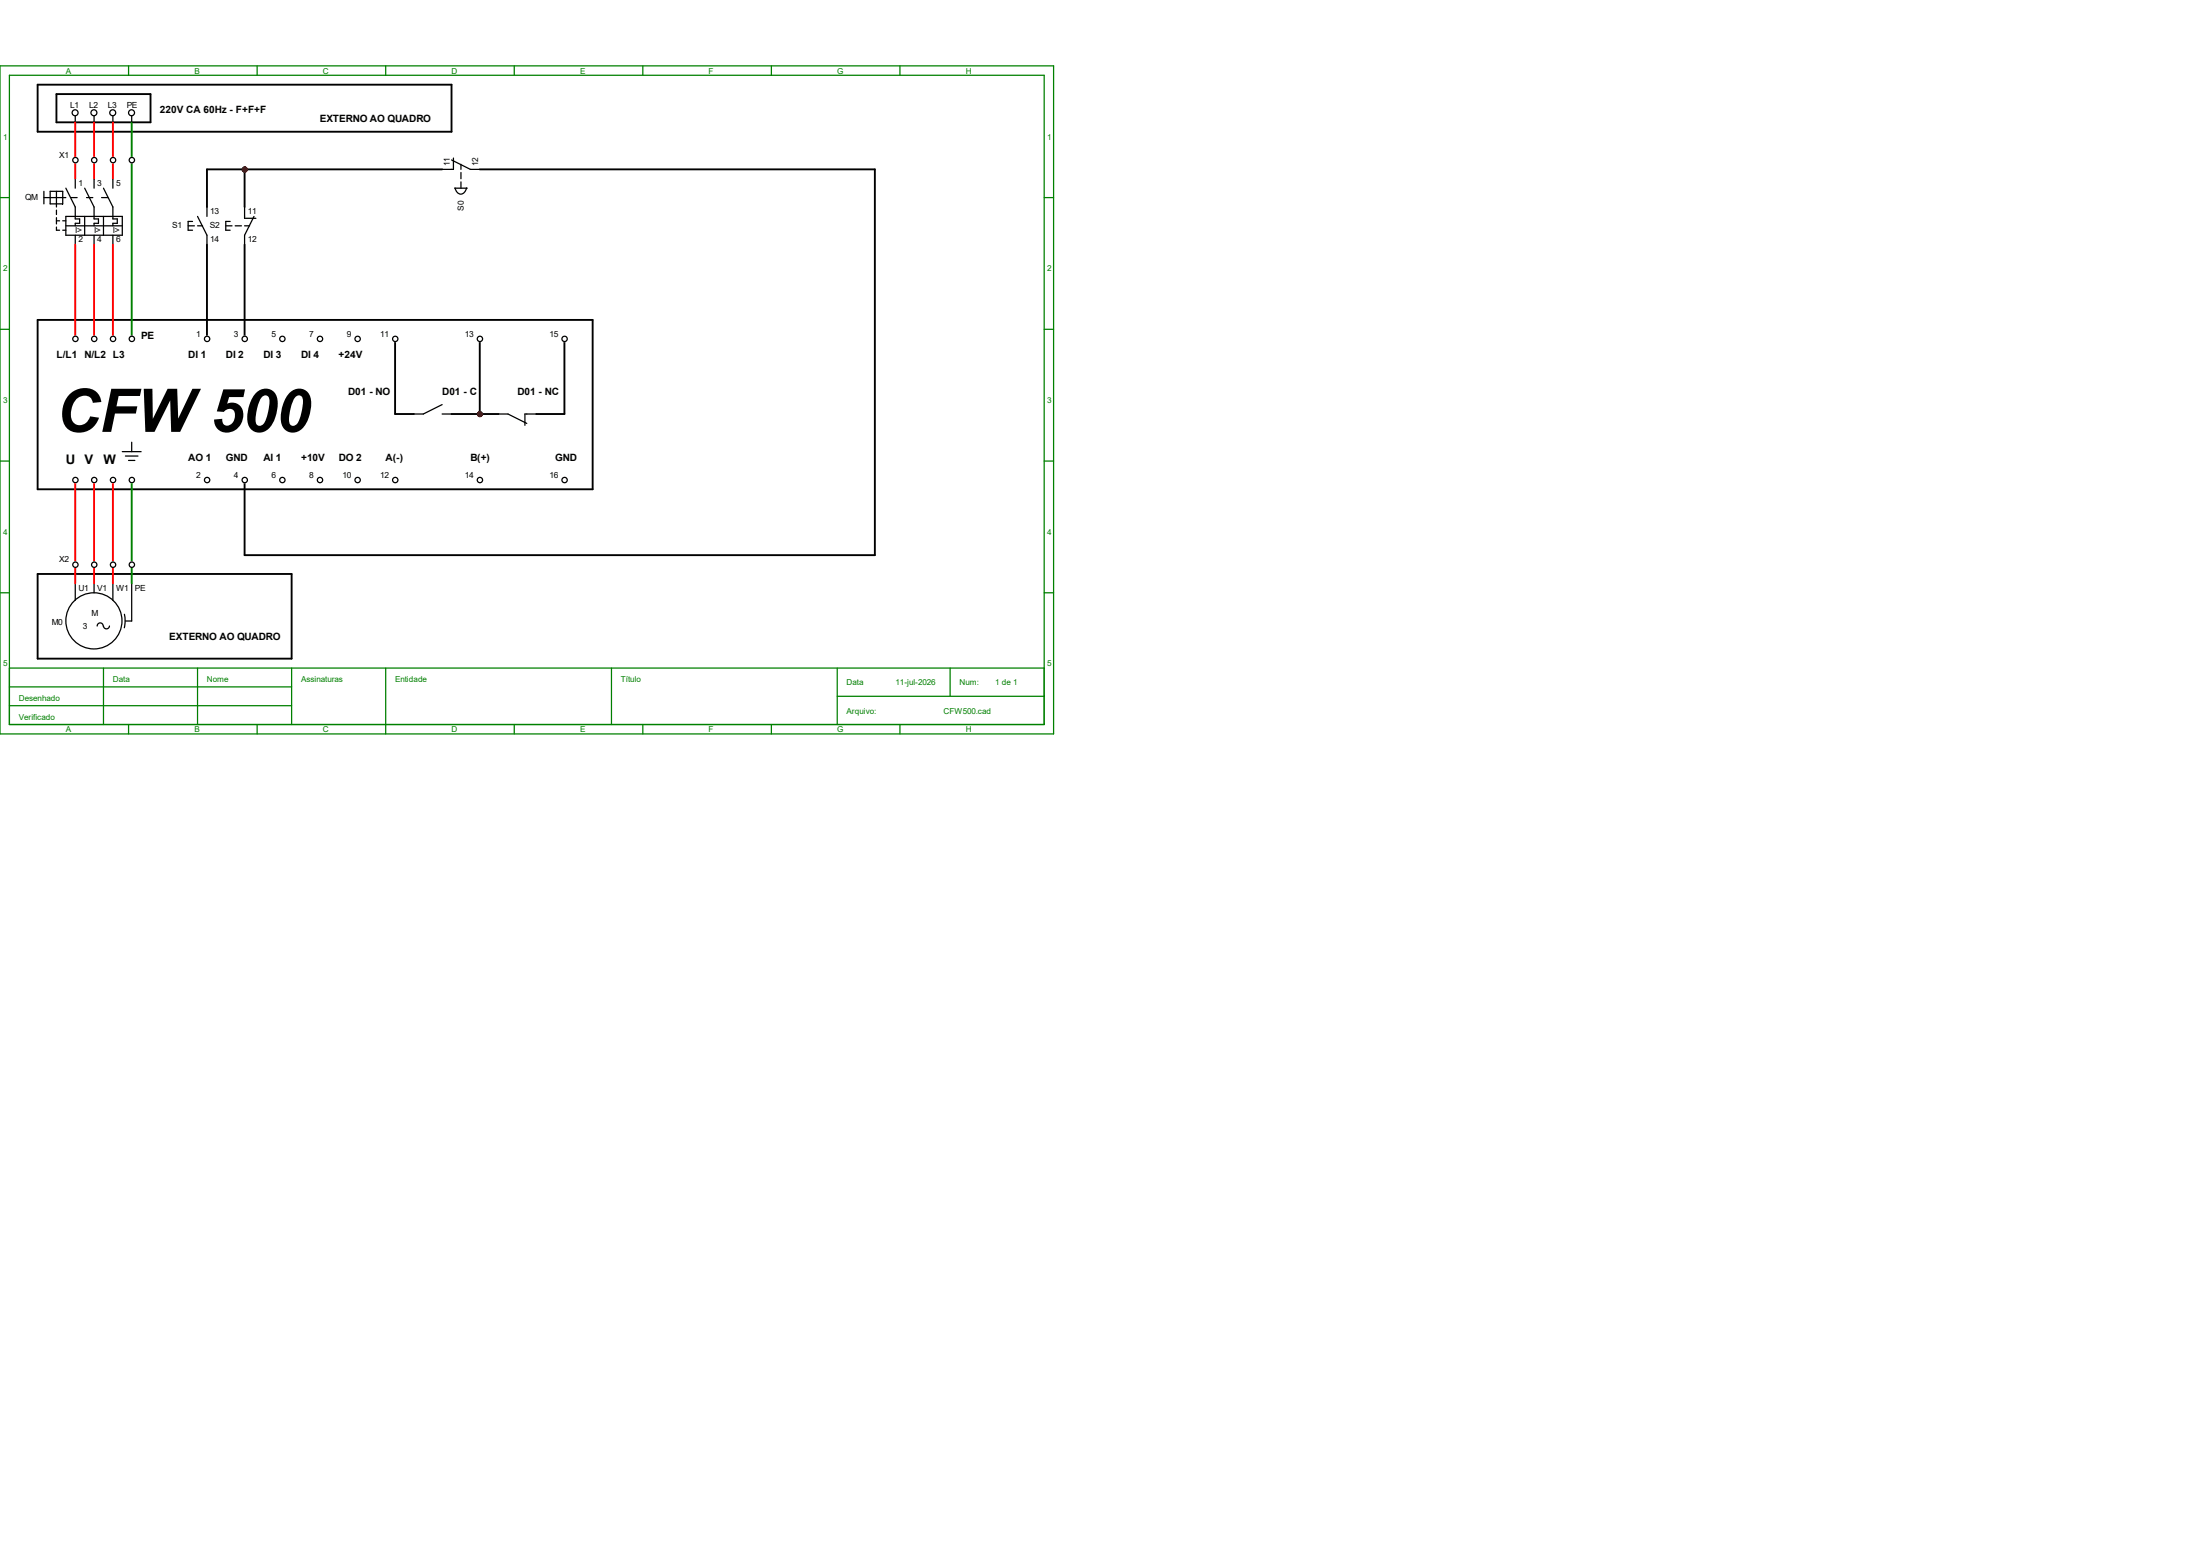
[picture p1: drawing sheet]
<svg xmlns="http://www.w3.org/2000/svg" width="297mm" height="210mm" viewBox="0 0 297 210" stroke-linecap="round" stroke-linejoin="round" font-family="sans-serif">
<g fill="none" stroke="#008000" stroke-width=".17">
<path d="M0 8.9h142.2v90.2h-142.2zM1.3 10.2h139.7v87.6h-139.7zM17.4 8.9v1.3M34.7 8.9v1.3M52.1 8.9v1.3M69.4 8.9v1.3M86.8 8.9v1.3M104.1 8.9v1.3M121.5 8.9v1.3M0 26.7h1.3M141 26.7h1.2M0 44.4h1.3"/>
<path d="M141 44.4h1.2M0 62.2h1.3M141 62.2h1.2M0 80h1.3M1.3 90.2h139.7M1.3 92.7h38.1M1.3 95.2h38.1M14 90.2v7.6M17.4 97.8v1.3M26.7 90.2v7.6M34.7 97.8v1.3M39.4 90.2v7.6"/>
<path d="M52.1 90.2v8.9M69.4 97.8v1.3M82.5 90.2v7.6M86.8 97.8v1.3M104.1 97.8v1.3M113 94h28M113 90.2v7.6M121.5 97.8v1.3M128.3 90.2v3.8M141 80h1.2"/>
</g>
<g fill="none" stroke="#000" stroke-width=".17">
<path d="M10.2 15.7v.8M12.7 15.7v.8M15.2 15.7v.8M17.8 15.7v.8M5.9 25.8v1.7M5.9 26.7h3M6.8 25.8h1.7v1.7h-1.7zM7.6 25.8v2.1M7.6 28.4v.6M7.6 29.4v.8M7.6 30.6v.5h.4M7.6 29.8h.4"/>
<path d="M8.5 29.8h.4M8.5 31.1h.4M8.9 25.4l1.3 2.5v1.6h.6v.6h-.6v.4M8.9 29.2h7.6v2.5h-7.6zM8.9 30.5h7.6M9.6 26.7h.8M10.2 24.1v1.3M10.2 31.7v1.3M11.4 25.4l1.3 2.5v1.6h.6v.6h-.6v.4M11.4 29.2v2.5M11.7 26.7h.8M12.7 24.1v1.3"/>
<path d="M12.7 31.7v1.3M13.7 26.7h.9M14 25.4l1.2 2.5v1.6h.6v.6h-.6v.4M14 29.2v2.5M15.2 24.1v1.3M15.2 31.7v1.3M59.7 54.6l-2.6 1.3h-1.2M59.7 55.9h1.3M67.3 55.9h1.3l2.5 1.2M72.4 55.9h-1.5v1.5M10.2 78.7v2.3M12.7 78.7v1.3"/>
<path d="M15.2 78.7v2.3M17.8 78.7v5.1h-.9M13.9 84.5a.4 .4 0 0 0-.4-.4 .4 .4 0 0 0-.4 .4M14.8 84.5a.4 .4 0 0 1-.4 .4 .4 .4 0 0 1-.4-.4M16.8 82.9l.1 .9-.1 .9"/>
<circle cx="10.1" cy="15.2" r=".4"/>
<circle cx="12.7" cy="15.2" r=".4"/>
<circle cx="15.2" cy="15.2" r=".4"/>
<circle cx="17.8" cy="15.2" r=".4"/>
<circle cx="12.7" cy="83.8" r="3.8"/>
</g>
<circle cx="64.8" cy="55.9" r=".28" fill="#f00" stroke="#800000" stroke-width=".17"/>
<path d="M5.1 11.4h55.9v6.4h-55.9zM7.6 12.7h12.7v3.8h-12.7zM5.1 43.2h74.9v22.8h-74.9zM5.1 77.5h34.3v11.4h-34.3z" fill="none" stroke="#000" stroke-width=".25"/>
<g fill="none" stroke="#000" stroke-width=".17">
<path d="M25.4 30.5h.8M26 29.9h-.6v1.2h.6M26.7 29.2l1.2 2.5v1.3M26.7 30.5h.6M27.9 27.9v1.3M30.5 30.5h.8M31.1 29.9h-.6v1.2h.6M31.7 30.5h.9M33 30.5h.7M33 27.9v1.6h1.5M34.3 29.2l-1.3 2.5v1.3M61 21.6l2.5 1.3h1.3"/>
<path d="M61.2 21.3v1.6h-1.5M61.4 25.4h1.7M62.2 22.2v.7M62.2 23.3v.8M62.2 24.6v.8M63 25.4a.78 .78 0 0 1-.8 .8 .78 .78 0 0 1-.8-.8M17.8 59.7v1.3M16.5 61h2.5M16.9 61.6h1.7M17.4 62.1h.8"/>
</g>
<g fill="#f00" stroke="#800000" stroke-width=".25">
<circle cx="33" cy="22.9" r=".28"/>
<circle cx="64.8" cy="55.9" r=".28"/>
</g>
<path d="M10.2 16.5v7.6M12.7 16.5v7.6M15.2 16.5v7.6M10.2 33v12.7M12.7 33v12.7M15.2 33v12.7M10.2 64.8v13.9M12.7 64.8v13.9M15.2 64.8v13.9" fill="none" stroke="#f00" stroke-width=".25"/>
<path d="M27.9 33v12.7M33 22.9v5M33 33v12.7M59.7 22.9h-31.8v5M64.8 22.9h53.3v52h-85.1v-10.1M53.3 45.7v10.2h2.6M61 55.9h6.3M64.8 45.7v10.2M76.2 45.7v10.2h-3.8" fill="none" stroke="#000" stroke-width=".25"/>
<g fill="#800000" stroke="#800000" stroke-width=".25">
<circle cx="64.8" cy="55.9" r=".28"/>
<circle cx="33" cy="22.9" r=".28"/>
</g>
<path d="M17.8 16.5v29.2M17.8 64.8v13.9" fill="none" stroke="#008000" stroke-width=".25"/>
<g fill="#fff" stroke="#fff" stroke-width=".17">
<circle cx="10.2" cy="21.6" r=".36"/>
<circle cx="12.7" cy="21.6" r=".36"/>
<circle cx="15.3" cy="21.6" r=".36"/>
<circle cx="17.8" cy="21.6" r=".36"/>
</g>
<g fill="#fff" stroke="#000" stroke-width=".17">
<circle cx="10.2" cy="21.6" r=".36"/>
<circle cx="12.7" cy="21.6" r=".36"/>
<circle cx="15.3" cy="21.6" r=".36"/>
<circle cx="17.8" cy="21.6" r=".36"/>
</g>
<g fill="#fff" stroke="#fff" stroke-width=".17">
<circle cx="10.2" cy="76.2" r=".36"/>
<circle cx="12.7" cy="76.2" r=".36"/>
<circle cx="15.3" cy="76.2" r=".36"/>
<circle cx="17.8" cy="76.2" r=".36"/>
</g>
<g fill="#fff" stroke="#000" stroke-width=".17">
<circle cx="10.2" cy="76.2" r=".36"/>
<circle cx="12.7" cy="76.2" r=".36"/>
<circle cx="15.3" cy="76.2" r=".36"/>
<circle cx="17.8" cy="76.2" r=".36"/>
</g>
<circle cx="10.2" cy="45.7" r=".36" fill="#fff" stroke="#fff" stroke-width=".17"/>
<circle cx="10.2" cy="45.7" r=".36" fill="#fff" stroke="#000" stroke-width=".17"/>
<circle cx="12.7" cy="45.7" r=".36" fill="#fff" stroke="#fff" stroke-width=".17"/>
<circle cx="12.7" cy="45.7" r=".36" fill="#fff" stroke="#000" stroke-width=".17"/>
<circle cx="15.3" cy="45.7" r=".36" fill="#fff" stroke="#fff" stroke-width=".17"/>
<circle cx="15.3" cy="45.7" r=".36" fill="#fff" stroke="#000" stroke-width=".17"/>
<circle cx="17.8" cy="45.7" r=".36" fill="#fff" stroke="#fff" stroke-width=".17"/>
<circle cx="17.8" cy="45.7" r=".36" fill="#fff" stroke="#000" stroke-width=".17"/>
<circle cx="10.2" cy="64.8" r=".36" fill="#fff" stroke="#fff" stroke-width=".17"/>
<circle cx="10.2" cy="64.8" r=".36" fill="#fff" stroke="#000" stroke-width=".17"/>
<circle cx="12.7" cy="64.8" r=".36" fill="#fff" stroke="#fff" stroke-width=".17"/>
<circle cx="12.7" cy="64.8" r=".36" fill="#fff" stroke="#000" stroke-width=".17"/>
<circle cx="15.3" cy="64.8" r=".36" fill="#fff" stroke="#fff" stroke-width=".17"/>
<circle cx="15.3" cy="64.8" r=".36" fill="#fff" stroke="#000" stroke-width=".17"/>
<circle cx="17.8" cy="64.8" r=".36" fill="#fff" stroke="#fff" stroke-width=".17"/>
<circle cx="17.8" cy="64.8" r=".36" fill="#fff" stroke="#000" stroke-width=".17"/>
<circle cx="28" cy="45.7" r=".36" fill="#fff" stroke="#fff" stroke-width=".17"/>
<circle cx="28" cy="45.7" r=".36" fill="#fff" stroke="#000" stroke-width=".17"/>
<circle cx="33" cy="45.7" r=".36" fill="#fff" stroke="#fff" stroke-width=".17"/>
<circle cx="33" cy="45.7" r=".36" fill="#fff" stroke="#000" stroke-width=".17"/>
<circle cx="38.1" cy="45.7" r=".36" fill="#fff" stroke="#fff" stroke-width=".17"/>
<circle cx="38.1" cy="45.7" r=".36" fill="#fff" stroke="#000" stroke-width=".17"/>
<circle cx="43.2" cy="45.7" r=".36" fill="#fff" stroke="#fff" stroke-width=".17"/>
<circle cx="43.2" cy="45.7" r=".36" fill="#fff" stroke="#000" stroke-width=".17"/>
<circle cx="48.3" cy="45.7" r=".36" fill="#fff" stroke="#fff" stroke-width=".17"/>
<circle cx="48.3" cy="45.7" r=".36" fill="#fff" stroke="#000" stroke-width=".17"/>
<circle cx="53.4" cy="45.7" r=".36" fill="#fff" stroke="#fff" stroke-width=".17"/>
<circle cx="53.4" cy="45.7" r=".36" fill="#fff" stroke="#000" stroke-width=".17"/>
<circle cx="64.8" cy="45.7" r=".36" fill="#fff" stroke="#fff" stroke-width=".17"/>
<circle cx="64.8" cy="45.7" r=".36" fill="#fff" stroke="#000" stroke-width=".17"/>
<circle cx="76.2" cy="45.7" r=".36" fill="#fff" stroke="#fff" stroke-width=".17"/>
<circle cx="76.2" cy="45.7" r=".36" fill="#fff" stroke="#000" stroke-width=".17"/>
<circle cx="28" cy="64.8" r=".36" fill="#fff" stroke="#fff" stroke-width=".17"/>
<circle cx="28" cy="64.8" r=".36" fill="#fff" stroke="#000" stroke-width=".17"/>
<circle cx="33" cy="64.8" r=".36" fill="#fff" stroke="#fff" stroke-width=".17"/>
<circle cx="33" cy="64.8" r=".36" fill="#fff" stroke="#000" stroke-width=".17"/>
<circle cx="38.1" cy="64.8" r=".36" fill="#fff" stroke="#fff" stroke-width=".17"/>
<circle cx="38.1" cy="64.8" r=".36" fill="#fff" stroke="#000" stroke-width=".17"/>
<circle cx="43.2" cy="64.8" r=".36" fill="#fff" stroke="#fff" stroke-width=".17"/>
<circle cx="43.2" cy="64.8" r=".36" fill="#fff" stroke="#000" stroke-width=".17"/>
<circle cx="48.3" cy="64.8" r=".36" fill="#fff" stroke="#fff" stroke-width=".17"/>
<circle cx="48.3" cy="64.8" r=".36" fill="#fff" stroke="#000" stroke-width=".17"/>
<circle cx="53.4" cy="64.8" r=".36" fill="#fff" stroke="#fff" stroke-width=".17"/>
<circle cx="53.4" cy="64.8" r=".36" fill="#fff" stroke="#000" stroke-width=".17"/>
<circle cx="64.8" cy="64.8" r=".36" fill="#fff" stroke="#fff" stroke-width=".17"/>
<circle cx="64.8" cy="64.8" r=".36" fill="#fff" stroke="#000" stroke-width=".17"/>
<circle cx="76.2" cy="64.8" r=".36" fill="#fff" stroke="#fff" stroke-width=".17"/>
<circle cx="76.2" cy="64.8" r=".36" fill="#fff" stroke="#000" stroke-width=".17"/>
<text font-size="8.1" x="7.6" y="58.3">CFW 500</text>
<g font-size="1.8">
<text x="8.9" y="62.6">U</text>
<text x="11.4" y="62.6">V</text>
<text x="14" y="62.6">W</text>
</g>
<g font-size="1.4">
<text x="21.6" y="15.2">220V CA 60Hz - F+F+F</text>
<text x="43.2" y="16.5">EXTERNO AO QUADRO</text>
<text x="19" y="45.7">PE</text>
<text x="7.6" y="48.3">L/L1</text>
<text x="11.4" y="48.3">N/L2 L3</text>
<text x="25.4" y="48.3">DI 1</text>
<text x="30.5" y="48.3">DI 2</text>
<text x="35.6" y="48.3">DI 3</text>
<text x="40.6" y="48.3">DI 4</text>
<text x="45.7" y="48.3">+24V</text>
<text x="47" y="53.3">D01 - NO</text>
<text x="59.7" y="53.3">D01 - C</text>
<text x="69.9" y="53.3">D01 - NC</text>
<text x="25.4" y="62.2">AO 1</text>
<text x="30.5" y="62.2">GND</text>
<text x="35.6" y="62.2">AI 1</text>
<text x="40.6" y="62.2">+10V</text>
<text x="45.7" y="62.2">DO 2</text>
<text x="52.1" y="62.2">A(-)</text>
<text x="63.5" y="62.2">B(+)</text>
<text x="74.9" y="62.2">GND</text>
<text x="22.9" y="86.4">EXTERNO AO QUADRO</text>
</g>
<g font-size="1.1" fill="#008000">
<text x="8.9" y="9.9">A</text>
<text x="26.2" y="9.9">B</text>
<text x="43.6" y="9.9">C</text>
<text x="61" y="9.9">D</text>
<text x="78.3" y="9.9">E</text>
<text x="95.7" y="9.9">F</text>
<text x="113" y="9.9">G</text>
<text x="130.4" y="9.9">H</text>
<text x=".4" y="18.8">1</text>
<text x="141.4" y="18.8">1</text>
<text x=".4" y="36.6">2</text>
<text x="141.4" y="36.6">2</text>
<text x=".4" y="54.4">3</text>
<text x="141.4" y="54.4">3</text>
<text x=".4" y="72.2">4</text>
<text x="141.4" y="72.2">4</text>
<text x=".4" y="90">5</text>
<text x="141.4" y="90">5</text>
<text x="2.5" y="94.6">Desenhado</text>
<text x="15.2" y="92.1">Data</text>
<text x="27.9" y="92.1">Nome</text>
<text x="40.6" y="92.1">Assinaturas</text>
<text x="53.3" y="92.1">Entidade</text>
<text x="83.8" y="92.1">Título</text>
<text x="114.3" y="92.5">Data</text>
<text x="120.9" y="92.5">11-jul-2026</text>
<text x="129.5" y="92.5">Num:</text>
<text x="134.4" y="92.5">1 de 1</text>
<text x="2.5" y="97.2">Verificado</text>
<text x="8.9" y="98.8">A</text>
<text x="26.2" y="98.8">B</text>
<text x="43.6" y="98.8">C</text>
<text x="61" y="98.8">D</text>
<text x="78.3" y="98.8">E</text>
<text x="95.7" y="98.8">F</text>
<text x="113" y="98.8">G</text>
<text x="114.3" y="96.3">Arquivo:</text>
<text x="127.4" y="96.3">CFW500.cad</text>
<text x="130.4" y="98.8">H</text>
</g>
<g font-size="1.1">
<text x="9.5" y="14.5">L1</text>
<text x="12" y="14.5">L2</text>
<text x="14.6" y="14.5">L3</text>
<text x="17.1" y="14.5">PE</text>
<text x="8" y="21.3">X1</text>
<text x="60.7" y="22.4" transform="rotate(-90 60.7 22.4)">11</text>
<text x="64.6" y="22.4" transform="rotate(-90 64.6 22.4)">12</text>
<text x="3.4" y="27">QM</text>
<text x="10.6" y="25.1">1</text>
<text x="13.1" y="25.1">3</text>
<text x="15.7" y="25.1">5</text>
<text x="28.4" y="28.9">13</text>
<text x="33.4" y="28.9">11</text>
<text x="62.6" y="28.5" transform="rotate(-90 62.6 28.5)">S0</text>
<text x="10.2" y="31.5">I&gt;</text>
<text x="10.6" y="32.7">2</text>
<text x="12.7" y="31.5">I&gt;</text>
<text x="13.1" y="32.7">4</text>
<text x="15.2" y="31.5">I&gt;</text>
<text x="15.7" y="32.7">6</text>
<text x="23.2" y="30.8">S1</text>
<text x="28.3" y="30.8">S2</text>
<text x="28.4" y="32.7">14</text>
<text x="33.4" y="32.7">12</text>
<text x="26.5" y="45.4">1</text>
<text x="31.6" y="45.4">3</text>
<text x="36.7" y="45.4">5</text>
<text x="41.7" y="45.4">7</text>
<text x="46.8" y="45.4">9</text>
<text x="51.3" y="45.4">11</text>
<text x="62.7" y="45.4">13</text>
<text x="74.2" y="45.4">15</text>
<text x="26.5" y="64.5">2</text>
<text x="31.6" y="64.5">4</text>
<text x="36.7" y="64.5">6</text>
<text x="41.7" y="64.5">8</text>
<text x="46.2" y="64.5">10</text>
<text x="51.3" y="64.5">12</text>
<text x="62.7" y="64.5">14</text>
<text x="74.2" y="64.5">16</text>
<text x="8" y="75.9">X2</text>
<text x="10.6" y="79.7">U1</text>
<text x="12.4" y="83.1">M</text>
<text x="13.1" y="79.7">V1</text>
<text x="15.7" y="79.7">W1</text>
<text x="18.2" y="79.7">PE</text>
<text x="7" y="84.4">M0</text>
<text x="11.2" y="85">3</text>
</g>
</svg>
